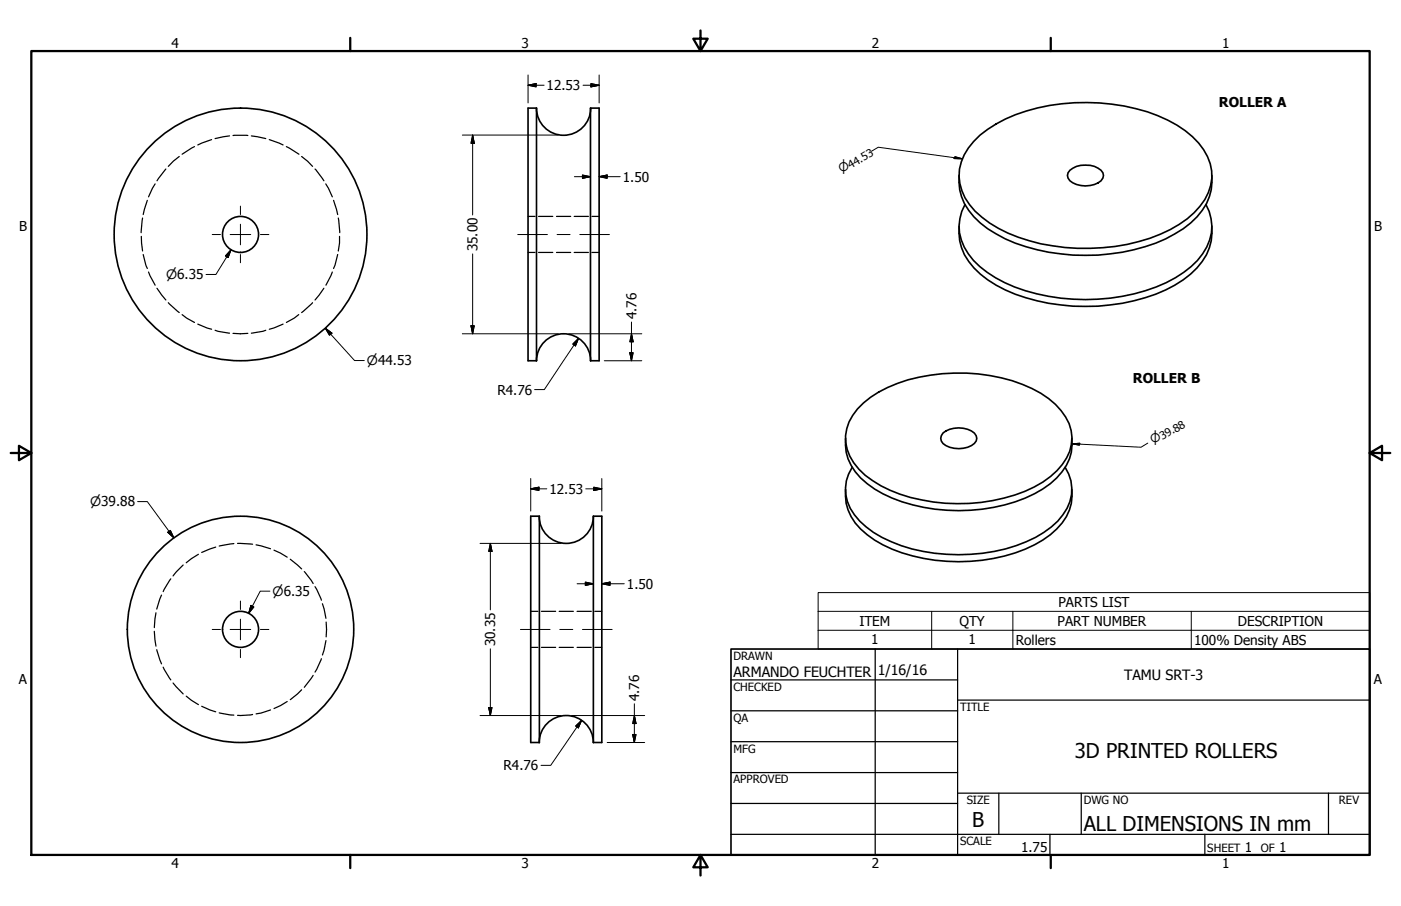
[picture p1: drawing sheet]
<svg xmlns="http://www.w3.org/2000/svg" width="432mm" height="279mm" viewBox="0 0 432 279" stroke-linecap="round" stroke-linejoin="round" font-family="sans-serif">
<!-- layer: Visible (ANSI) -->
<g fill="none" stroke="#000" stroke-width=".51">
<path d="M165.4 33.3v78M165.4 33.3h-2.6v78h2.6M165.4 33.4a8.4 8.4 0 0 0 8.3 8.3 8.4 8.4 0 0 0 8.4-8.3M182 33.3h2.7v78h-2.7zM295.6 54.1a16.7 16.7 0 0 0 6.5 14.7 46.2 46.2 0 0 0 24.9 9.5 62.6 62.6 0 0 0 32.3-4.6 26.6 26.6 0 0 0 12.6-10.9 15.9 15.9 0 0 0 1.6-8.7M300.1 43.6a38.5 38.5 0 0 1 19.7-10.3 62.6 62.6 0 0 1 40.2 3.8 24.1 24.1 0 0 1 13 13.4 14.9 14.9 0 0 1-5 15.1 44.5 44.5 0 0 1-24.3 10.4 61.2 61.2 0 0 1-36-5.6 22.7 22.7 0 0 1-11.2-11.5 14.1 14.1 0 0 1 3.6-15.3zM329.8 52.5a8 8 0 0 1 9.5 0 2.26 2.26 0 0 1-.8 3.9 8.2 8.2 0 0 1-8.7-.6 2.1 2.1 0 0 1 0-3.3zM295.6 69.8a16.7 16.7 0 0 0 6.5 14.7 46.2 46.2 0 0 0 24.9 9.5 59.3 59.3 0 0 0 35.1-6.1 22.3 22.3 0 0 0 10.6-11.5l.6-2.2 .2-4.4M297.4 63.1a14.2 14.2 0 0 0 2.6 17.2 41.2 41.2 0 0 0 23.2 11.1 60.4 60.4 0 0 0 39.1-5.7 21 21 0 0 0 11.1-13.9 14.3 14.3 0 0 0-1.7-8.7M165.4 111.3a8.4 8.4 0 0 1 8.3-8.4 8.4 8.4 0 0 1 8.4 8.4M260.6 135.2a15.2 15.2 0 0 0 6.7 14 46 46 0 0 0 28.2 8.3 49.8 49.8 0 0 0 25.9-6.7 18.5 18.5 0 0 0 8.8-11.4l.2-4.2M264.3 126.1a34 34 0 0 1 18.9-9.8 54.5 54.5 0 0 1 37.6 5 19.3 19.3 0 0 1 9.3 11.5 13.4 13.4 0 0 1-4.3 12.4 36.2 36.2 0 0 1-19.8 9.2 54.6 54.6 0 0 1-34.5-4.6 20.1 20.1 0 0 1-10.4-11.2 13.1 13.1 0 0 1 3.2-12.5z"/>
<path d="M290.6 133.5a8.1 8.1 0 0 1 9.7 0 2.26 2.26 0 0 1-.9 3.9 8.3 8.3 0 0 1-8.8-.6 2.23 2.23 0 0 1 0-3.3zM163.6 159.2h2.6v69.8h-2.6zM166.2 159.2a8.4 8.4 0 0 0 8.3 8.4 8.4 8.4 0 0 0 8.4-8.4M182.9 159.2h2.6v69.8h-2.6M182.9 159.2v69.8M260.6 150.9a15.2 15.2 0 0 0 6.7 14 46 46 0 0 0 28.2 8.3 49.8 49.8 0 0 0 25.9-6.6 18.1 18.1 0 0 0 8.8-11.4l.2-4.3M262.6 144.1a12.8 12.8 0 0 0 2.4 16.6 36.2 36.2 0 0 0 19.5 9.4 55 55 0 0 0 34.7-4.4 20.5 20.5 0 0 0 10.6-11 12.3 12.3 0 0 0-1.5-10.6M166.2 229a8.4 8.4 0 0 1 8.3-8.3 8.4 8.4 0 0 1 8.4 8.3"/>
<circle cx="74.1" cy="72.3" r="39"/>
<circle cx="74.1" cy="72.3" r="5.6"/>
<circle cx="74.1" cy="194.1" r="5.6"/>
<circle cx="74.1" cy="194.1" r="34.9"/>
</g>
<!-- layer: Hidden (ANSI) -->
<g fill="none" stroke="#000" stroke-width=".38">
<path d="M47.8 56.7l-2 4M51.1 52.1l-2.7 3.7M55.2 48.3l-3.3 3M59.9 45.2l-3.8 2.4M65.2 43.1l-4.2 1.6M70.7 41.9l-4.4 .8M71.8 41.8h4.6M77.5 41.9l4.4 .8M83 43.1l4.2 1.6M88.3 45.2l3.8 2.4M93 48.3l3.3 3M97.1 52.1l2.7 3.7"/>
<path d="M100.4 56.7l2 4M43.6 72.9l.3 4.5M43.9 67.2l-.4 4.6M44.1 78.5l1.3 4.3M45.4 61.8l-1.3 4.4M102.8 61.8l1.3 4.4M104.1 78.5l-1.3 4.3M104.3 67.2l.4 4.6M104.6 72.9v2l-.3 2.5M162.8 77.9h2.1M162.8 66.7h2.1M166 77.9h4.4"/>
<path d="M166 66.7h4.4M171.5 77.9h4.4M171.5 66.7h4.4M177 77.9h4.4M177 66.7h4.4M182.4 77.9h2.3M182.4 66.7h2.3M45.8 83.9l2 4M48.4 88.9l2.7 3.6M51.9 93.3l3.3 3.1M56.1 97l1.4 1.1 2.4 1.3M61 99.9l4.2 1.6"/>
<path d="M87.2 99.9l-4.2 1.6M92.1 97l-1.4 1.1-2.4 1.3M96.3 93.3l-3.3 3.1M99.8 88.9l-2.7 3.6M102.4 83.9l-1.9 4M66.3 101.9l4.4 .8M71.8 102.8h4.6M81.9 101.9l-4.4 .8M52.6 178.5l-2.3 3.9M56.5 174.2l-3.2 3.4M61.2 170.9l-3.8 2.6M66.5 168.7l-4.3 1.7"/>
<path d="M72.1 167.6l-4.5 .8M73.2 167.6l4.7 .2M78.9 168l4.5 1.2M84.5 169.7l4 2.1M89.5 172.5l3.5 3M93.8 176.3l2.7 3.7M47.6 194.7l.5 4.6M48.1 189l-.5 4.5M49.8 183.5l-1.5 4.3M97.1 180.9l2 4.2M99.4 186.2l1.1 4.5M100.5 197.5l-1.1 4.5"/>
<path d="M100.5 191.8v4.6M163.6 199.6h2.2M163.6 188.5h2.2M166.9 199.6h4.4M166.9 188.5h4.4M172.3 199.6h4.4M172.3 188.5h4.4M177.9 199.6h4.3M177.9 188.5h4.3M183.3 199.6h2.2M183.3 188.5h2.2M48.3 200.3l1.5 4.4"/>
<path d="M50.3 205.7l2.3 4M53.3 210.6l3.2 3.4M57.4 214.7l3.8 2.6M62.2 217.8l4.3 1.7M67.6 219.8l4.5 .7M83.4 218.9l-4.5 1.3M88.5 216.3l-4 2.2M93 212.7l-3.5 3.1M96.5 208.3l-2.7 3.7M99.1 203.1l-2 4.2M77.9 220.3l-4.7 .3"/>
</g>
<!-- layer: Symbol (ANSI) -->
<path d="M252.2 188.5v-5.7h169.9v5.7M252.2 188.5h169.9v5.9M252.2 188.5v11.7h169.9v-5.8M252.2 194.4h169.9M287.1 188.5v11.7M312.2 188.5v11.7M367.2 188.5v11.7" fill="none" stroke="#000" stroke-width=".31"/>
<!-- layer: Border (ANSI) -->
<path d="M9.7 15.7h412.4v248h-412.4zM107.9 11.7v4M215.9 9.4v6.3l-2.2-3.8h4.4l-2.2 3.8M323.8 11.7v4M3.3 139.7h6.4l-3.9-2.2v4.4l3.9-2.2M422.1 139.7l3.9 2.2v-4.4l-3.9 2.2h6.4M107.9 263.7v4M215.9 263.7l2.2 3.8h-4.4l2.2-3.8v6.3M323.8 263.7v4" fill="none" stroke="#000" stroke-width=".7"/>
<!-- layer: Title (ANSI) -->
<g fill="none" stroke="#000" stroke-width=".38">
<path d="M225.3 209.7h69.8M225.3 219.2h69.8M269.7 200.2v63.5M295.1 215.9h127M295.1 200.2v63.5M225.3 228.7h69.8M225.3 238.3h69.8M225.3 257.3h196.8M225.3 247.8h69.8M295.1 244.6h127M307.8 244.6v12.7M323.6 257.3v6.4"/>
<path d="M333.2 244.6v12.7M371.3 257.3v6.4M409.4 244.6v12.7"/>
</g>
<path d="M225.3 200.2h196.8v63.5h-196.8z" fill="none" stroke="#000" stroke-width=".51"/>
<!-- layer: Center Mark (ANSI) -->
<path d="M65.4 72.3h2.5M70.9 72.3h6.4M74.1 63.6v2.6M74.1 69.2v6.3M74.1 78.5v2.5M80.3 72.3h2.6M65.4 194.1h2.5M70.9 194.1h6.4M74.1 185.4v2.6M74.1 190.9v6.4M80.3 194.1h2.6M74.1 200.3v2.5" fill="none" stroke="#000" stroke-width=".31"/>
<!-- layer: Dimension (ANSI) -->
<g fill="none" stroke="#000" stroke-width=".31">
<path d="M162.8 26.3l2.4-.5v1zM162.8 26.3h4.9M162.8 23.1v8.7M179.7 26.3h5M182.1 25.8l2.6 .5-2.6 .5zM184.7 23.1v8.7M142.5 41.7h29.6M145.7 41.7l.5 2.5h-1zM145.7 41.7v24.6M177 54.5h5M179.5 54l2.5 .5-2.5 .5zM184.7 54.5l2.4-.5v1z"/>
<path d="M184.7 54.5h6.4M268.5 46.7l2.2-1.3 25.9 3.6M294.3 48.3l2.3 .7-2.5-.1zM71.2 77l-.9 2.4-.8-.5zM71.2 77l-4.7 7.6h-3M145.7 78.3v24.6M194.6 99.3v12M100.3 101.2l2 1.5-.8 .7zM100.3 101.2l9 10h3M142.5 102.9h29.6M145.2 100.5h1l-.5 2.4zM175.3 102.9h22.5"/>
<path d="M176.5 106.1l1.8-1.8-.9 2.4zM178.3 104.3l-10.5 15.8h-3M186.2 111.3h11.6M194.1 108.8h1l-.5 2.5zM194.6 102.9l.5 2.5h-1zM330.3 136.8l2.5-.1-.1 .6zM353.8 136.7l-2.1 1.2-21.4-1.1M42.4 154.7h3l8.2 11.2M163.6 150.7l2.5-.5v1.1zM163.6 150.7h4.9M163.6 147.6v10M180.5 150.7h5"/>
<path d="M183 150.2l2.5 .5-2.5 .6zM185.5 147.6v10M51.7 164.1l.8-.5 1.1 2.3zM148 167.6h25M151.1 167.6l.5 2.5h-1zM151.1 167.6v20.5M180.4 179.5l2.5 .5-2.5 .5zM77.3 186.7l.9 .5-1.6 2zM83.2 182.3h-3l-3.6 6.9M177.9 180h5M185.5 180l2.5-.5v1zM185.5 180h6.9"/>
<path d="M150.6 218.2h1l-.5 2.5zM151.1 200.1v20.6M195.5 217v12M148 220.7h25M176.1 220.7h22.6M177.4 223.9l1.9-1.8-1.1 2.4zM179.3 222.1l-9.6 13.9h-2.9M187.1 229h11.6M195 226.5h1l-.5 2.5zM195.5 220.7l.5 2.4h-1z"/>
</g>
<g fill="#000" stroke="#000" stroke-width=".31">
<path d="M162.8 26.3l2.4-.5zM162.8 26.3l2.4-.5v1zM182.1 26.8l2.6-.5zM182.1 25.8l2.6 .5-2.6 .5zM145.7 41.7l.5 2.5zM145.7 41.7l.5 2.5h-1zM179.5 55l2.5-.5zM179.5 54l2.5 .5-2.5 .5zM184.7 54.5l2.4-.5zM184.7 54.5l2.4-.5v1zM294.1 48.9l2.5 .1zM294.3 48.3l2.3 .7-2.5-.1z"/>
<path d="M71.2 77l-.9 2.4zM71.2 77l-.9 2.4-.8-.5zM100.3 101.2l2 1.5zM100.3 101.2l2 1.5-.8 .7zM145.2 100.5l.5 2.4zM145.2 100.5h1l-.5 2.4zM178.3 104.3l-.9 2.4zM176.5 106.1l1.8-1.8-.9 2.4zM194.1 108.8l.5 2.5zM194.1 108.8h1l-.5 2.5zM194.6 102.9l.5 2.5zM194.6 102.9l.5 2.5h-1z"/>
<path d="M330.3 136.8l2.5-.1zM330.3 136.8l2.5-.1-.1 .6zM163.6 150.7l2.5-.5zM163.6 150.7l2.5-.5v1.1zM183 151.3l2.5-.6zM183 150.2l2.5 .5-2.5 .6zM51.7 164.1l1.9 1.8zM51.7 164.1l.8-.5 1.1 2.3zM151.1 167.6l.5 2.5zM151.1 167.6l.5 2.5h-1zM185.5 180l2.5-.5zM185.5 180l2.5-.5v1z"/>
<path d="M77.3 186.7l-.7 2.5zM77.3 186.7l.9 .5-1.6 2zM180.4 180.5l2.5-.5zM180.4 179.5l2.5 .5-2.5 .5zM150.6 218.2l.5 2.5zM150.6 218.2h1l-.5 2.5zM179.3 222.1l-1.1 2.4zM177.4 223.9l1.9-1.8-1.1 2.4zM195 226.5l.5 2.5zM195 226.5h1l-.5 2.5zM195.5 220.7l.5 2.4zM195.5 220.7l.5 2.4h-1z"/>
</g>
<!-- layer: Centerline (ANSI) -->
<path d="M159.6 72.3h9.1M171.7 72.3h4M178.7 72.3h9.1M160.4 194.1h9.1M172.5 194.1h4M179.5 194.1h9.2" fill="none" stroke="#000" stroke-width=".31"/>
<g font-size="6.3">
<text x="331.3" y="233.6">3D PRINTED ROLLERS</text>
<text x="299.7" y="255.1">B</text>
<text x="334" y="256.4">ALL DIMENSIONS IN mm</text>
</g>
<g font-size="4.4">
<text x="226.1" y="208.9">ARMANDO FEUCHTER</text>
<text x="270.5" y="208.2">1/16/16</text>
<text x="346.5" y="209.6">TAMU SRT-3</text>
</g>
<g font-size="4.2">
<text x="52.8" y="14.7">4</text>
<text x="160.8" y="14.7">3</text>
<text x="268.7" y="14.7">2</text>
<text x="376.7" y="14.7">1</text>
<text x="168.5" y="27.8">12.53</text>
<text x="375.7" y="32.9">ROLLER A</text>
<text x="192" y="56">1.50</text>
<text x="5.9" y="71.4">B</text>
<text x="423.5" y="71.4">B</text>
<text x="147.2" y="77.5" transform="rotate(-90 147.2 77.5)">35.00</text>
<text x="196.2" y="98.5" transform="rotate(-90 196.2 98.5)">4.76</text>
<text x="349.2" y="118">ROLLER B</text>
<text x="153.3" y="121.7">R4.76</text>
<text x="169.4" y="152.3">12.53</text>
<text x="193.2" y="181.5">1.50</text>
<text x="326.2" y="187.2">PARTS LIST</text>
<text x="264.9" y="193">ITEM</text>
<text x="295.7" y="193">QTY</text>
<text x="325.9" y="193">PART NUMBER</text>
<text x="381.5" y="193">DESCRIPTION</text>
<text x="152.7" y="199.3" transform="rotate(-90 152.7 199.3)">30.35</text>
<text x="268.5" y="198.8">1</text>
<text x="298.5" y="198.8">1</text>
<text x="313.1" y="198.8">Rollers</text>
<text x="368" y="198.8">100% Density ABS</text>
<text x="5.8" y="211.1">A</text>
<text x="423.4" y="211.1">A</text>
<text x="197" y="216.2" transform="rotate(-90 197 216.2)">4.76</text>
<text x="155.2" y="237.6">R4.76</text>
<text x="314.7" y="262.8">1.75</text>
<text x="383.7" y="262.8">1</text>
<text x="394.2" y="262.8">1</text>
<text x="52.8" y="267.7">4</text>
<text x="160.8" y="267.7">3</text>
<text x="268.7" y="267.7">2</text>
<text x="376.7" y="267.7">1</text>
</g>
<g font-size="4">
<text x="51.2" y="86.1">⌀6.35</text>
<text x="113.1" y="112.6">⌀44.53</text>
<text x="27.8" y="156.1">⌀39.88</text>
<text x="84" y="183.8">⌀6.35</text>
</g>
<g font-size="3.7">
<text x="259.3" y="53.3" transform="rotate(-30 259.3 53.3)">⌀44.53</text>
<text x="355.4" y="137" transform="rotate(-30 355.4 137)">⌀39.88</text>
</g>
<g font-size="3.5">
<text x="226.1" y="203.5">DRAWN</text>
<text x="226.1" y="213">CHECKED</text>
<text x="295.9" y="219.2">TITLE</text>
<text x="226.1" y="222.6">QA</text>
<text x="226.1" y="232.1">MFG</text>
<text x="226.1" y="241.6">APPROVED</text>
<text x="297.9" y="248">SIZE</text>
<text x="334" y="248">DWG NO</text>
<text x="412.7" y="247.9">REV</text>
<text x="295.9" y="260.7">SCALE</text>
<text x="372.1" y="262.8">SHEET</text>
<text x="388.6" y="262.8">OF</text>
</g>
</svg>
